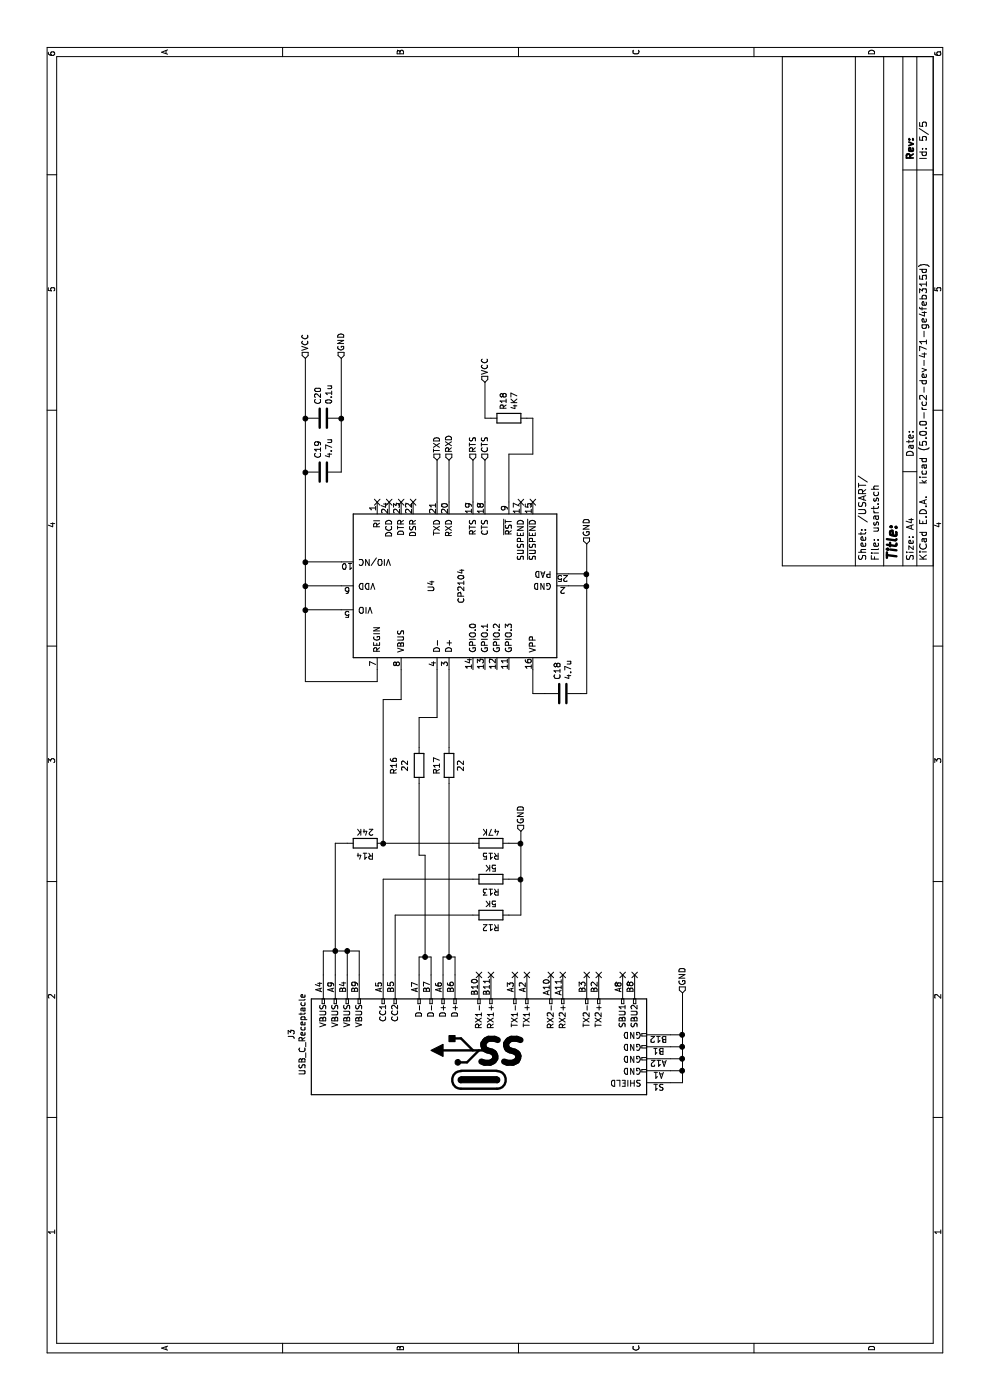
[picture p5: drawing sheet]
EESchema Schematic File Version 4
LIBS:cherry_proto_circuit-cache
EELAYER 26 0
EELAYER END
$Descr A4 11693 8268
encoding utf-8
Sheet 5 5
Title ""
Date ""
Rev ""
Comp ""
Comment1 ""
Comment2 ""
Comment3 ""
Comment4 ""
$EndDescr
Text HLabel 7850 3650 2    50   Input ~ 0
TXD
Text HLabel 7850 3750 2    50   Input ~ 0
RXD
Text HLabel 7850 3950 2    50   Input ~ 0
RTS
Text HLabel 7850 4050 2    50   Input ~ 0
CTS
Text HLabel 8700 2550 2    50   Input ~ 0
VCC
Text HLabel 7150 4900 2    50   Input ~ 0
GND
Text HLabel 8700 2850 2    50   Input ~ 0
GND
$Comp
L Connector:USB_C_Receptacle J3
U 1 1
P 2950 4000
F 0 "J3" H 3055 5567 50  0000 C CNN
F 1 "USB_C_Receptacle" H 3055 5476 50  0000 C CNN
F 2 "" H 3100 4000 50  0001 C CNN
F 3 "http://www.usb.org/developers/docs/usb_31_033017.zip" H 3100 4000 50  0001 C CNN
	1    2950 4000
	1    0    0    -1  
$EndComp
Wire Wire Line
	3550 2700 3750 2700
Wire Wire Line
	3750 2700 3750 2800
Wire Wire Line
	3750 3000 3550 3000
Wire Wire Line
	3550 2900 3750 2900
Connection ~ 3750 2900
Wire Wire Line
	3750 2900 3750 3000
Wire Wire Line
	3550 2800 3750 2800
Connection ~ 3750 2800
Wire Wire Line
	3750 2800 3750 2900
Wire Wire Line
	3550 3500 3700 3500
Wire Wire Line
	3700 3500 3700 3550
Wire Wire Line
	3700 3600 3550 3600
Wire Wire Line
	3550 3700 3700 3700
Wire Wire Line
	3700 3700 3700 3750
Wire Wire Line
	3550 3800 3700 3800
$Comp
L device:R R16
U 1 1
P 5300 3500
F 0 "R16" V 5507 3500 50  0000 C CNN
F 1 "22" V 5416 3500 50  0000 C CNN
F 2 "" V 5230 3500 50  0001 C CNN
F 3 "" H 5300 3500 50  0001 C CNN
	1    5300 3500
	0    -1   -1   0   
$EndComp
$Comp
L device:R R17
U 1 1
P 5300 3750
F 0 "R17" V 5400 3750 50  0000 C CNN
F 1 "22" V 5200 3750 50  0000 C CNN
F 2 "" V 5230 3750 50  0001 C CNN
F 3 "" H 5300 3750 50  0001 C CNN
	1    5300 3750
	0    -1   -1   0   
$EndComp
Wire Wire Line
	3700 3550 4550 3550
Wire Wire Line
	4550 3550 4550 3500
Connection ~ 3700 3550
Wire Wire Line
	3700 3550 3700 3600
Connection ~ 3700 3750
Wire Wire Line
	3700 3750 3700 3800
$Comp
L device:R R12
U 1 1
P 4050 4100
F 0 "R12" V 4150 4100 50  0000 C CNN
F 1 "5K" V 3950 4100 50  0000 C CNN
F 2 "" V 3980 4100 50  0001 C CNN
F 3 "" H 4050 4100 50  0001 C CNN
	1    4050 4100
	-1   0    0    1   
$EndComp
$Comp
L device:R R13
U 1 1
P 4350 4100
F 0 "R13" V 4450 4100 50  0000 C CNN
F 1 "5K" V 4250 4100 50  0000 C CNN
F 2 "" V 4280 4100 50  0001 C CNN
F 3 "" H 4350 4100 50  0001 C CNN
	1    4350 4100
	-1   0    0    1   
$EndComp
Wire Wire Line
	3550 3200 4350 3200
Wire Wire Line
	4350 3200 4350 3950
Wire Wire Line
	3550 3300 4050 3300
Wire Wire Line
	4050 3300 4050 3950
Text HLabel 4750 4350 2    50   Input ~ 0
GND
Wire Wire Line
	4050 4250 4050 4350
Wire Wire Line
	4050 4350 4350 4350
Wire Wire Line
	4350 4250 4350 4350
Text HLabel 3400 5700 2    50   Input ~ 0
GND
Wire Wire Line
	2650 5600 2650 5700
Wire Wire Line
	2650 5700 2750 5700
Wire Wire Line
	2750 5700 2750 5600
Connection ~ 2750 5700
Wire Wire Line
	2750 5700 2850 5700
Wire Wire Line
	2850 5600 2850 5700
Connection ~ 2850 5700
Wire Wire Line
	2850 5700 2950 5700
Wire Wire Line
	2950 5600 2950 5700
Connection ~ 2950 5700
Wire Wire Line
	2950 5700 3050 5700
Wire Wire Line
	3050 5600 3050 5700
Connection ~ 3050 5700
Wire Wire Line
	3050 5700 3400 5700
NoConn ~ 3550 4000
NoConn ~ 3550 4100
NoConn ~ 3550 4300
NoConn ~ 3550 4400
NoConn ~ 3550 4600
NoConn ~ 3550 4700
NoConn ~ 3550 4900
NoConn ~ 3550 5000
NoConn ~ 3550 5200
NoConn ~ 3550 5300
$Comp
L silabs:CP2104 U4
U 1 1
P 6800 3750
F 0 "U4" H 6800 3900 50  0000 C CNN
F 1 "CP2104" H 6800 3650 50  0000 C CNN
F 2 "Housings_DFN_QFN:QFN-24-1EP_4x4mm_Pitch0.5mm" H 6950 2800 50  0001 L CNN
F 3 "https://www.silabs.com/Support%20Documents/TechnicalDocs/cp2104.pdf" H 6250 5000 50  0001 C CNN
	1    6800 3750
	1    0    0    -1  
$EndComp
Wire Wire Line
	4550 3500 5150 3500
Wire Wire Line
	3700 3750 5150 3750
Wire Wire Line
	4750 4350 4650 4350
Connection ~ 4350 4350
Wire Wire Line
	5450 3500 5700 3500
Wire Wire Line
	5700 3500 5700 3650
Wire Wire Line
	5700 3650 6100 3650
Wire Wire Line
	5450 3750 6100 3750
$Comp
L device:C C18
U 1 1
P 5900 4700
F 0 "C18" H 6015 4746 50  0000 L CNN
F 1 "4.7u" H 6015 4655 50  0000 L CNN
F 2 "" H 5938 4550 50  0001 C CNN
F 3 "" H 5900 4700 50  0001 C CNN
	1    5900 4700
	1    0    0    -1  
$EndComp
Wire Wire Line
	7150 4900 6900 4900
Wire Wire Line
	5900 4900 5900 4850
Wire Wire Line
	6800 4750 6800 4900
Connection ~ 6800 4900
Wire Wire Line
	6800 4900 5900 4900
Wire Wire Line
	6900 4750 6900 4900
Connection ~ 6900 4900
Wire Wire Line
	6900 4900 6800 4900
Wire Wire Line
	5900 4550 5900 4450
Wire Wire Line
	5900 4450 6100 4450
Text HLabel 8500 4050 2    50   Input ~ 0
VCC
$Comp
L device:R R18
U 1 1
P 8200 4250
F 0 "R18" H 8270 4296 50  0000 L CNN
F 1 "4K7" H 8270 4205 50  0000 L CNN
F 2 "" V 8130 4250 50  0001 C CNN
F 3 "" H 8200 4250 50  0001 C CNN
	1    8200 4250
	1    0    0    -1  
$EndComp
Wire Wire Line
	7500 4250 7900 4250
Wire Wire Line
	7900 4250 7900 4450
Wire Wire Line
	7900 4450 8200 4450
Wire Wire Line
	8200 4450 8200 4400
Wire Wire Line
	8500 4050 8200 4050
Wire Wire Line
	8200 4050 8200 4100
Wire Wire Line
	6100 3150 6000 3150
Wire Wire Line
	6000 3150 6000 2550
Wire Wire Line
	6000 2550 6600 2550
Wire Wire Line
	6600 2850 6600 2550
Connection ~ 6600 2550
Wire Wire Line
	6600 2550 6800 2550
Wire Wire Line
	6800 2850 6800 2550
Connection ~ 6800 2550
Wire Wire Line
	6800 2550 7000 2550
Wire Wire Line
	7000 2850 7000 2550
Connection ~ 7000 2550
Wire Wire Line
	7000 2550 7750 2550
$Comp
L device:C C19
U 1 1
P 7750 2700
F 0 "C19" H 7865 2746 50  0000 L CNN
F 1 "4.7u" H 7865 2655 50  0000 L CNN
F 2 "" H 7788 2550 50  0001 C CNN
F 3 "" H 7750 2700 50  0001 C CNN
	1    7750 2700
	1    0    0    -1  
$EndComp
Connection ~ 7750 2550
Wire Wire Line
	7750 2550 8200 2550
$Comp
L device:C C20
U 1 1
P 8200 2700
F 0 "C20" H 8315 2746 50  0000 L CNN
F 1 "0.1u" H 8315 2655 50  0000 L CNN
F 2 "" H 8238 2550 50  0001 C CNN
F 3 "" H 8200 2700 50  0001 C CNN
	1    8200 2700
	1    0    0    -1  
$EndComp
Connection ~ 8200 2550
Wire Wire Line
	8200 2550 8700 2550
Wire Wire Line
	8700 2850 8200 2850
Connection ~ 8200 2850
Wire Wire Line
	8200 2850 7750 2850
$Comp
L device:R R14
U 1 1
P 4650 3050
F 0 "R14" V 4750 3050 50  0000 C CNN
F 1 "24K" V 4550 3050 50  0000 C CNN
F 2 "" V 4580 3050 50  0001 C CNN
F 3 "" H 4650 3050 50  0001 C CNN
	1    4650 3050
	-1   0    0    1   
$EndComp
$Comp
L device:R R15
U 1 1
P 4650 4100
F 0 "R15" V 4750 4100 50  0000 C CNN
F 1 "47K" V 4550 4100 50  0000 C CNN
F 2 "" V 4580 4100 50  0001 C CNN
F 3 "" H 4650 4100 50  0001 C CNN
	1    4650 4100
	-1   0    0    1   
$EndComp
Wire Wire Line
	4650 3200 4650 3950
Wire Wire Line
	4650 4250 4650 4350
Connection ~ 4650 4350
Wire Wire Line
	4650 4350 4350 4350
Wire Wire Line
	3750 2800 4650 2800
Wire Wire Line
	4650 2800 4650 2900
Wire Wire Line
	4650 3200 5850 3200
Wire Wire Line
	5850 3200 5850 3350
Wire Wire Line
	5850 3350 6100 3350
Connection ~ 4650 3200
Wire Wire Line
	7500 4050 7850 4050
Wire Wire Line
	7500 3950 7850 3950
Wire Wire Line
	7500 3750 7850 3750
Wire Wire Line
	7500 3650 7850 3650
NoConn ~ 7500 4350
NoConn ~ 7500 4450
NoConn ~ 7500 3450
NoConn ~ 7500 3350
NoConn ~ 7500 3250
NoConn ~ 7500 3150
$EndSCHEMATC
